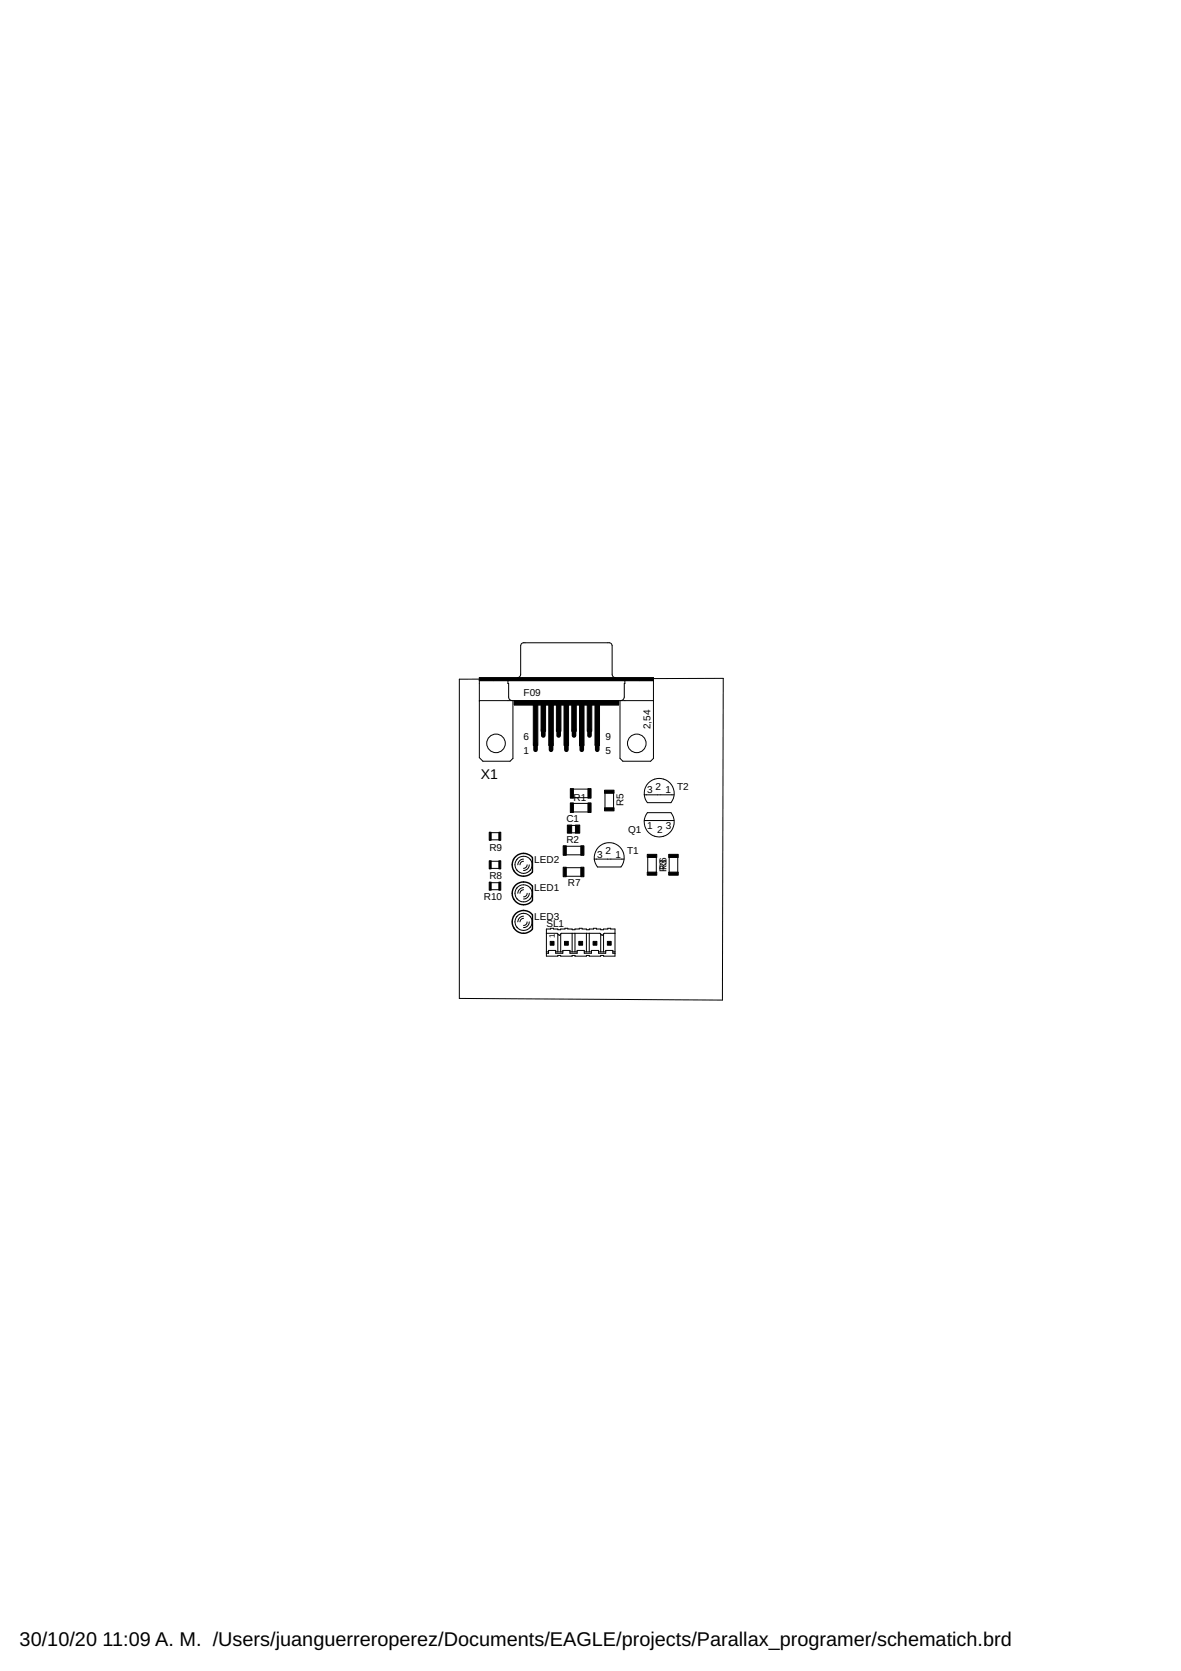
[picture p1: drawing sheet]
<svg xmlns="http://www.w3.org/2000/svg" width="210mm" height="297mm" viewBox="0 0 210 297" stroke-linecap="round" stroke-linejoin="round" font-family="sans-serif">
<g fill="none" stroke="#000" stroke-width=".18">
<path d="M81.6 120.7l46.9-.1-.1 57.2-46.8-.3zM85.2 124.5h30.9M85.2 121h30.9M90.3 121v.5h.1v2.6l.3 .3 .3 .1M91.2 124.5v10.3l-.5 .5h-4.9l-.6-.6v-14.2h30.9v14.3l-.5 .5h-4.9l-.5-.5v-10.3M91.4 124.5v.8h18.5v-.8M91.9 120.5l.4-.1 .2-.4v-5.2l.3-.4 .2-.1h15.4l.3 .2 .1 .3v5.2l.3 .4 .3 .1M111.1 121l-.1 2.9-.2 .4-.5 .2M115.2 139.2a2.67 2.67 0 0 1 3.7-.2 2.67 2.67 0 0 1 .4 3.7h-4.2a2.69 2.69 0 0 1 .1-3.5zM87.3 154.4h1.4M87.3 153.1h1.4M87.3 149.3h1.4"/>
<path d="M87.3 148h1.4M87.3 158.2h1.4M87.3 156.9h1.4M91.8 157.9a1.54 1.54 0 0 1 2.5 0M91.8 152.8a1.54 1.54 0 0 1 2.5 0M91.9 159.7a1.54 1.54 0 0 0 2.4 0M91.9 154.7a1.5 1.5 0 0 0 2.4 0M91.9 157.8a1.49 1.49 0 0 0 0 2M91.9 152.8a1.46 1.46 0 0 0 0 1.9M93 158.2l-.3 .1-.3 .5M93 157.8l-.6 .3-.4 .7M93 153.1l-.3 .1-.3 .5"/>
<path d="M93 152.7a1.05 1.05 0 0 0-1 1M93.7 158.8l-.1 .4-.6 .2M93.7 153.7l-.1 .4-.6 .3M94.1 158.8a1.01 1.01 0 0 1-1.1 1M94.1 153.7a1.01 1.01 0 0 1-1.1 1M94.2 157.8l.3 .5 .1 .5-.4 1M94.2 152.7l.3 .5 .1 .5-.4 1M100.6 150.4h2.7M100.6 152h2.7M100.6 155.8h2.7M100.6 154.2h2.7M101.6 146.7h.7"/>
<path d="M101.6 148h.7M101.9 142.8h2.6M101.9 144.3h2.6M101.9 140.3h2.6M101.9 141.8h2.6M105.6 152.7h5.3M106.3 150.6a2.67 2.67 0 0 1 3.7-.2 2.67 2.67 0 0 1 .4 3.7h-4.2a2.65 2.65 0 0 1 .1-3.5zM107.5 141v2.6M109.1 141v2.6M114.5 145.9h5.3M114.5 141.3h5.3M115.1 144.5h4.2a2.67 2.67 0 0 1-.3 3.6 2.67 2.67 0 0 1-3.7 0 2.67 2.67 0 0 1-.2-3.6z"/>
<path d="M115.1 152.4v2.6M116.6 152.4v2.6M118.9 152.4v2.6M120.5 152.4v2.6M91.8 163a1.52 1.52 0 0 1 2.5 0M91.9 164.8a1.5 1.5 0 0 0 2.4 0M91.9 162.9a1.49 1.49 0 0 0 0 2M93 163.2l-.3 .2-.3 .5M93 162.9h-.2a1.04 1.04 0 0 0-.8 1M93.7 163.9l-.1 .4-.6 .2M94.1 163.9a1.01 1.01 0 0 1-1.1 1M94.2 162.9l.4 .7a1.57 1.57 0 0 1-.4 1.2"/>
<path d="M97.1 165.9h1.9l.4 .4 .4-.4h6.8l.4 .4 .4-.4h1.9M97.1 165.1h.8v-.1l1.2 .1v.2l1.3-.2v-.1l1.3 .1v.2l1.3-.2v-.1l1.2 .1v.2l1.3-.2v-.1l1.3 .1v.2l1.2-.2v-.1l1.3 .1v4.9h-2v-.2h-.5v.2h-2.1v-.2h-.5v.2h-2v-.2h-.5v.2h-2v-.2h-.6v.2h-2zM97.1 169.5h.4v-.5h1.3v.5h1.2v-.5h1.3v.5h1.3v-.5h1.2v.5h1.3v-.5h1.3v.5h1.3v-.5h1.2v.5h.4M97.1 169.2h.4M98.8 169.2h1.2M99.1 166v3.2M99.7 166v3.2M101.3 169.2h1.3M101.7 165.9v3.3M102.2 165.9v3.3M103.8 169.2h1.3M104.2 165.9v3.3"/>
<path d="M104.7 165.9v3.3M106.4 169.2h1.3M106.8 166v3.2M107.3 166v3.2M108.9 169.2h.4"/>
<circle cx="88.2" cy="132.1" r="1.65"/>
<circle cx="113.2" cy="132.1" r="1.65"/>
</g>
<g fill="#000" stroke="#000" stroke-width=".18">
<path d="M85.2 120.5h30.9v.5h-30.9zM91.4 124.5h18.5v.8h-18.5zM94.8 125.3h.8v7.2h-.8zM96.2 125.3h.8v4.7h-.8zM97.5 125.3h.8v7.2h-.8zM98.9 125.3h.8v4.7h-.8zM100.2 125.3h.8v7.2h-.8zM101.6 125.3h.8v4.7h-.8zM103 125.3h.8v7.2h-.8zM104.4 125.3h.8v4.7h-.8zM105.7 125.3h.9v7.2h-.9zM87 153h.3v1.5h-.3z"/>
<path d="M87 147.9h.3v1.5h-.3zM87 156.8h.3v1.4h-.3zM88.7 153h.3v1.5h-.3zM88.7 147.9h.3v1.5h-.3zM88.7 156.8h.3v1.4h-.3zM100.1 150.3h.5v1.7h-.5zM100.1 154.2h.5v1.7h-.5zM100.8 146.7h.8v1.4h-.8zM101.4 142.7h.5v1.7h-.5zM101.4 140.2h.5v1.7h-.5zM102.3 146.7h.7v1.4h-.7zM103.2 150.3h.6v1.7h-.6z"/>
<path d="M103.2 154.2h.6v1.7h-.6zM104.5 142.7h.6v1.7h-.6zM104.5 140.2h.6v1.7h-.6zM107.4 140.5h1.7v.5h-1.7zM107.4 143.6h1.7v.5h-1.7zM115 151.9h1.7v.5h-1.7zM115 155h1.7v.6h-1.7zM118.9 155h1.6v.6h-1.6zM118.9 151.9h1.6v.5h-1.6zM97.8 167.3h.7v.7h-.7zM100.3 167.3h.7v.7h-.7zM102.9 167.3h.6v.7h-.6z"/>
<path d="M105.4 167.3h.7v.7h-.7zM107.9 167.3h.7v.7h-.7z"/>
</g>
<path d="M91.3 159.8a2.03 2.03 0 0 0 3.3 .3M91.3 154.7a2.05 2.05 0 0 0 3.3 .3M94.6 157.5a2.03 2.03 0 0 0-2.7-.3 2.03 2.03 0 0 0-.6 2.7M94.6 152.4a2.03 2.03 0 0 0-2.7-.3 2.03 2.03 0 0 0-.6 2.7M94.6 152.5v2.5M94.6 157.5v2.6M91.3 164.9a2.03 2.03 0 0 0 3.3 .3M94.6 162.6a2.03 2.03 0 0 0-2.7-.4 2.03 2.03 0 0 0-.6 2.8M94.6 162.6v2.5" fill="none" stroke="#000" stroke-width=".25"/>
<path d="M95.2 132.3v1M96.6 129.7v1M97.9 132.3v1M99.3 129.7v1M100.7 132.3v1M102 129.7v1M103.4 132.3v1M104.8 129.7v1M106.2 132.3v1" fill="none" stroke="#000" stroke-width=".83"/>
<g font-size="3.5">
<text x="3.5" y="292.5">30/10/20</text>
<text x="18.2" y="292.5">11:09 A. M. /Users/juanguerreroperez/Documents/EAGLE/projects/Parallax_programer/schematich.brd</text>
</g>
<text font-size="2.5" x="85.4" y="138.5">X1</text>
<g font-size="1.8">
<text x="93.1" y="123.6">F09</text>
<text x="93.1" y="131.5">6</text>
<text x="107.6" y="131.5">9</text>
<text x="115.6" y="129.6" transform="rotate(-90 115.6 129.6)">2,54</text>
<text x="93.1" y="134.1">1</text>
<text x="107.6" y="134.1">5</text>
<text x="101.9" y="142.3">R1</text>
<text x="110.8" y="143.3" transform="rotate(-90 110.8 143.3)">R5</text>
<text x="115" y="141">3</text>
<text x="116.5" y="140.4">2</text>
<text x="118.3" y="141">1</text>
<text x="120.3" y="140.4">T2</text>
<text x="100.7" y="146.1">C1</text>
<text x="100.7" y="149.9">R2</text>
<text x="111.6" y="148">Q1</text>
<text x="115" y="147.4">1</text>
<text x="116.8" y="148">2</text>
<text x="118.3" y="147.4">3</text>
<text x="87" y="151.2">R9</text>
<text x="95" y="153.3">LED2</text>
<text x="106.1" y="152.5">3</text>
<text x="107.6" y="151.8">2</text>
<text x="109.4" y="152.5">1</text>
<text x="111.5" y="151.8">T1</text>
<text x="118.4" y="155" transform="rotate(-90 118.4 155)">R36</text>
<text x="86" y="160.1">R10</text>
<text x="87" y="156.3">R8</text>
<text x="95" y="158.4">LED1</text>
<text x="100.9" y="157.5">R7</text>
<text x="95" y="163.5">LED3</text>
<text x="97.1" y="164.7">SL1</text>
</g>
<text font-size="1.4" x="98.6" y="166.7" transform="rotate(-90 98.6 166.7)">1</text>
</svg>
